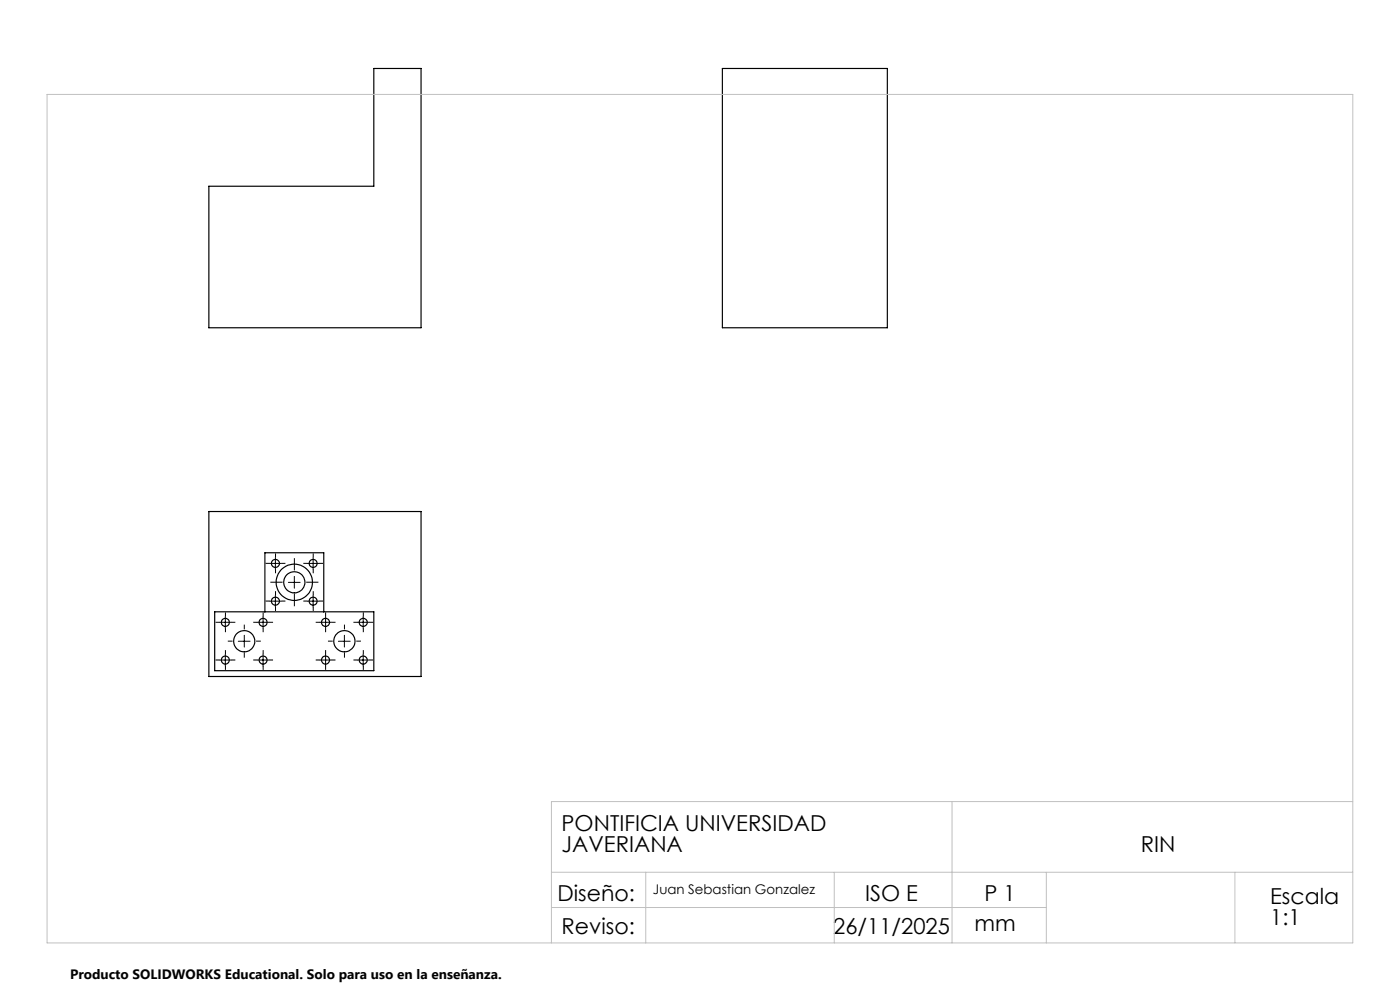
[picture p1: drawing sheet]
<svg xmlns="http://www.w3.org/2000/svg" width="297mm" height="210mm" viewBox="0 0 297 210" stroke-linecap="round" stroke-linejoin="round" font-family="sans-serif">
<g fill="none" stroke="#000" stroke-width=".25">
<path d="M153.2 14.5h35v55h-35zM44.3 39.5h35v-25h10v55h-45zM44.3 108.5h45v35h-45zM45.5 129.8h33.8v12.5h-33.8zM56.2 129.8v-12.5h12.5v12.5"/>
<circle cx="58.4" cy="119.5" r=".85"/>
<circle cx="66.4" cy="119.5" r=".85"/>
<circle cx="47.8" cy="132" r=".86"/>
<circle cx="51.8" cy="136" r="2.25"/>
<circle cx="55.8" cy="132" r=".86"/>
<circle cx="58.4" cy="127.5" r=".85"/>
<circle cx="62.4" cy="123.5" r="2.24"/>
<circle cx="62.4" cy="123.5" r="3.9"/>
<circle cx="66.4" cy="127.5" r=".85"/>
<circle cx="69.1" cy="132" r=".85"/>
<circle cx="73.1" cy="136" r="2.26"/>
<circle cx="77" cy="132" r=".86"/>
<circle cx="47.8" cy="140" r=".85"/>
<circle cx="55.8" cy="140" r=".85"/>
<circle cx="69.1" cy="140" r=".84"/>
<circle cx="77" cy="140" r=".85"/>
</g>
<g fill="none" stroke="#000" stroke-width=".21" stroke-dasharray="15.2 1.3 1.3 1.3" stroke-linecap="butt">
<path d="M57.2 119.5h-.8M58.4 118.3v-.9M59.7 119.5h.9M65.2 119.5h-.8M66.5 118.3v-.9M67.7 119.5h.9M46.6 132h-.9M47.8 138.8v-.9M47.8 130.8v-.9M47.8 133.3v.8M49.1 132h.8M49.3 136h-1"/>
<path d="M51.8 133.5v-1M51.8 138.5v1M54.3 136h1M54.6 132h-.9M55.8 138.8v-.9M55.8 130.8v-.9M55.8 133.3v.8M57.1 132h.8M57.2 127.5h-.8M58.4 126.3v-.9M58.4 128.8v.8M58.4 120.8v.8"/>
<path d="M59.7 127.5h.9M60 123.5h-2.7M62.4 121v-2.6M62.4 126v2.6M64.9 123.5h2.7M65.2 127.5h-.8M66.5 120.8v.8M66.5 126.3v-.9M66.5 128.8v.8M67.7 127.5h.9M67.8 132h-.8M69.1 130.8v-.9"/>
<path d="M69.1 133.3v.8M69.1 138.8v-.9M70.3 132h.9M70.6 136h-1M73.1 133.5v-1M73.1 138.5v1M75.6 136h1M75.8 132h-.8M77.1 138.8v-.9M77.1 130.8v-.9M77.1 133.3v.8M78.3 132h.9"/>
<path d="M46.6 140h-.9M47.8 141.3v.8M49.1 140h.8M54.6 140h-.9M55.8 141.3v.8M57.1 140h.8M67.8 140h-.8M69.1 141.3v.8M70.3 140h.9M75.8 140h-.8M77.1 141.3v.8M78.3 140h.9"/>
</g>
<g fill="none" stroke="#000" stroke-width=".21">
<path d="M57.2 119.5h2.5M58.4 118.3v2.5M65.2 119.5h2.5M66.4 118.3v2.5M46.6 132h2.5M47.8 130.8v2.5M47.8 138.8v2.5M50.6 136h2.5M51.8 134.8v2.5M54.6 132h2.4M55.8 130.8v2.5M55.8 138.8v2.5"/>
<path d="M57.2 127.5h2.5M58.4 126.3v2.5M61.2 123.5h2.5M62.4 122.3v2.5M65.2 127.5h2.5M66.4 126.3v2.5M67.8 132h2.5M69.1 130.8v2.5M69.1 138.8v2.5M71.8 136h2.5M73.1 134.8v2.5M75.8 132h2.5"/>
<path d="M77 130.8v2.5M77 138.8v2.5M46.6 140h2.5M54.6 140h2.4M67.8 140h2.5M75.8 140h2.5"/>
</g>
<path d="M10 20h277v180h-277zM202 170v30M287 170h-170v30M117 185h170M117 192.5h105M137 185v15M177 185v15M222 185v15M262 185v15" fill="none" stroke="#c0c0c0" stroke-width=".21"/>
<g font-size="4.7">
<text x="119.1" y="176.3">PONTIFICIA UNIVERSIDAD</text>
<text x="119.1" y="180.8">JAVERIANA</text>
<text x="242" y="180.8">RIN</text>
<text x="118.3" y="191.1">Diseño:</text>
<text x="183.5" y="191.1">ISO E</text>
<text x="208.9" y="191.1">P 1</text>
<text x="269.5" y="191.8">Escala</text>
<text x="206.8" y="197.4">mm</text>
<text x="269.5" y="196.3">1:1</text>
<text x="119.1" y="198.2">Reviso:</text>
<text x="176.8" y="198.2">26/11/2025</text>
</g>
<text font-size="2.9" x="14.9" y="207.6">Producto SOLIDWORKS Educational. Solo para uso en la enseñanza.</text>
<text font-size="2.8" x="138.5" y="189.7">Juan Sebastian Gonzalez</text>
</svg>
